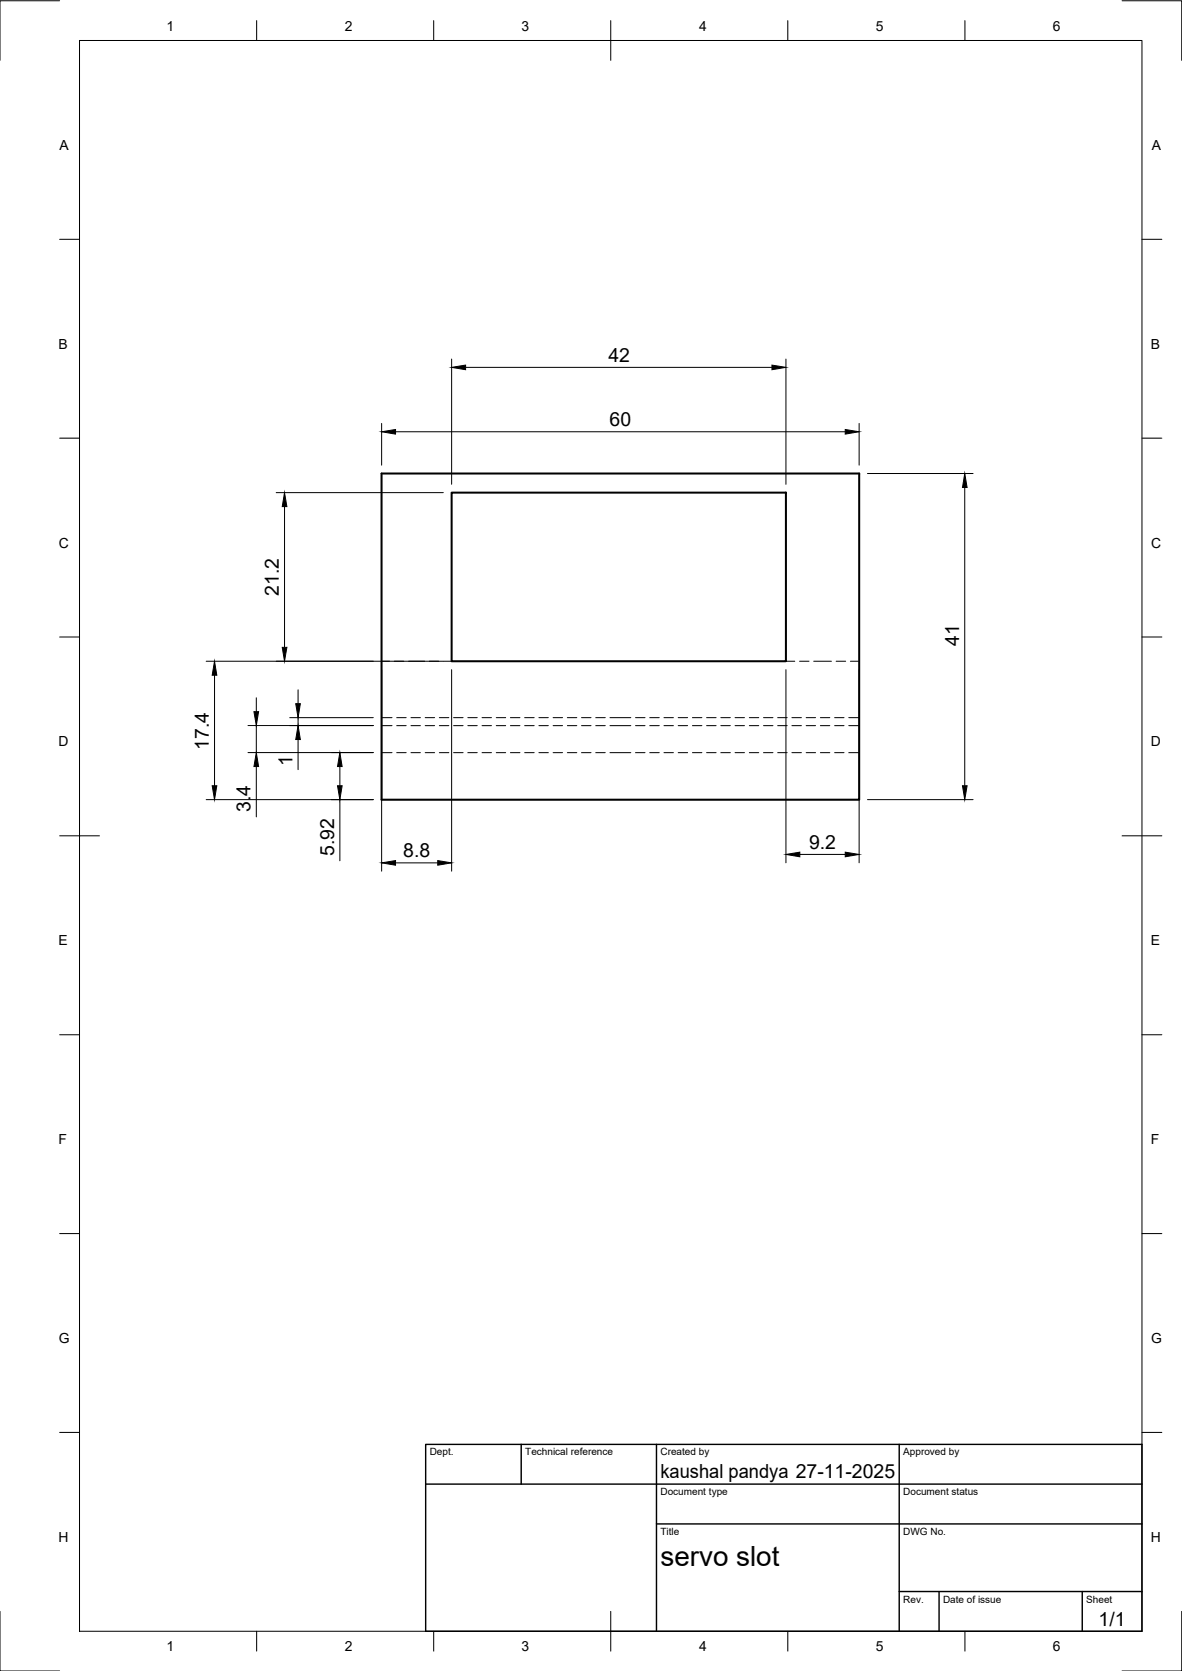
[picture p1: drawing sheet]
<svg xmlns="http://www.w3.org/2000/svg" width="297mm" height="420mm" viewBox="0 0 297 420" stroke-linecap="round" stroke-linejoin="round" font-family="sans-serif">
<!-- layer: Hidden -->
<g fill="none" stroke="#000" stroke-width=".25">
<path d="M95.9 166.3h2M99.1 166.3h2.4M102.7 166.3h4M107.9 166.3h2.4M111.5 166.3h2M197.5 166.3h2.2M200.9 166.3h2.4M204.5 166.3h4.4M210.1 166.3h2.4M213.7 166.3h2.2M95.9 182.5h2.6M95.9 189.3h2.6"/>
<path d="M95.9 180.4h2.6M99.7 182.5h2.4M99.7 189.3h2.4M99.7 180.4h2.4M103.3 182.5h2.3M103.3 189.3h2.3M103.3 180.4h2.3M106.8 182.5h2.4M106.8 189.3h2.4M106.8 180.4h2.4M110.4 182.5h2.4M110.4 189.3h2.4"/>
<path d="M110.4 180.4h2.4M114 182.5h2.4M114 189.3h2.4M114 180.4h2.4M117.6 182.5h2.3M117.6 189.3h2.3M117.6 180.4h2.3M121.1 182.5h2.4M121.1 189.3h2.4M121.1 180.4h2.4M124.7 182.5h2.4M124.7 189.3h2.4"/>
<path d="M124.7 180.4h2.4M128.3 182.5h2.4M128.3 189.3h2.4M128.3 180.4h2.4M131.8 182.5h2.4M131.8 189.3h2.4M131.8 180.4h2.4M135.4 182.5h2.4M135.4 189.3h2.4M135.4 180.4h2.4M139 182.5h2.4M139 189.3h2.4"/>
<path d="M139 180.4h2.4M142.6 182.5h2.3M142.6 189.3h2.3M142.6 180.4h2.3M146.1 182.5h2.4M146.1 189.3h2.4M146.1 180.4h2.4M149.7 182.5h2.4M149.7 189.3h2.4M149.7 180.4h2.4M153.3 182.5h5.2M153.3 189.3h5.2"/>
<path d="M153.3 180.4h5.2M159.7 182.5h2.4M159.7 189.3h2.4M159.7 180.4h2.4M163.3 182.5h2.4M163.3 189.3h2.4M163.3 180.4h2.4M166.9 182.5h2.3M166.9 189.3h2.3M166.9 180.4h2.3M170.4 182.5h2.4M170.4 189.3h2.4"/>
<path d="M170.4 180.4h2.4M174 182.5h2.4M174 189.3h2.4M174 180.4h2.4M177.6 182.5h2.4M177.6 189.3h2.4M177.6 180.4h2.4M181.1 182.5h2.4M181.1 189.3h2.4M181.1 180.4h2.4M184.7 182.5h2.4M184.7 189.3h2.4"/>
<path d="M184.7 180.4h2.4M188.3 182.5h2.4M188.3 189.3h2.4M188.3 180.4h2.4M191.9 182.5h2.3M191.9 189.3h2.3M191.9 180.4h2.3M195.4 182.5h2.4M195.4 189.3h2.4M195.4 180.4h2.4M199 182.5h2.4M199 189.3h2.4"/>
<path d="M199 180.4h2.4M202.6 182.5h2.4M202.6 189.3h2.4M202.6 180.4h2.4M206.2 182.5h2.3M206.2 189.3h2.3M206.2 180.4h2.3M209.7 182.5h2.4M209.7 189.3h2.4M209.7 180.4h2.4M213.3 182.5h2.6M213.3 189.3h2.6"/>
<path d="M213.3 180.4h2.6"/>
</g>
<!-- layer: Visible -->
<path d="M95.9 119.1h120v82h-120zM113.5 123.9h84v42.4h-84z" fill="none" stroke="#000" stroke-width=".51"/>
<!-- layer: BORDER -->
<g fill="none" stroke="#000" stroke-width=".25">
<path d="M15 .2h-15v15M20 10.2h267v400h-267zM64.5 5.2v5M109 5.2v5M153.5 5.2v10M198 5.2v5M242.5 5.2v5M282 .2h15v15M15 60.2h5M287 60.2h5M15 110.2h5M287 110.2h5"/>
<path d="M15 160.2h5M287 160.2h5M15 210.2h10M282 210.2h10M15 260.2h5M287 260.2h5M15 310.2h5M287 310.2h5M15 360.2h5M287 360.2h5M0 405.2v15h15M64.5 410.2v5"/>
<path d="M109 410.2v5M153.5 405.2v10M198 410.2v5M242.5 410.2v5M297 405.2v15h-15"/>
</g>
<!-- layer: TITLEBLOCK -->
<path d="M107 363.2h180v47h-180zM107 373.2h180M131 363.2v10M165 363.2v47M226 363.2v47M165 383.2h122M226 400.2h61M236 400.2v10M272 400.2v10" fill="none" stroke="#000" stroke-width=".36"/>
<!-- layer: FD_Dimensions -->
<g fill="none" stroke="#000" stroke-width=".25">
<path d="M113.5 90.3v31.5M117 92.4h77M197.5 90.3v31.5M95.9 106.5v10.5M99.4 108.6h113M215.9 106.5v10.5M218 119.1h26.5M69.4 123.9h42M71.5 127.4v35.4M242.4 122.6v75M51.8 166.3h59.6M53.9 169.8v27.8"/>
<path d="M64.4 175.5v3.4M74.9 173.4v3.5M95.9 168.4v50.7M113.5 168.4v50.7M197.5 168.4v48.5M215.9 168.4v48.5M62.3 189.2h31.5M62.3 182.4h31.5M64.4 182.4v6.8M64.4 192.7v12.7M72.8 180.4h21M74.9 180.4v2"/>
<path d="M74.9 185.9v7.6M85.4 192.7v4.9M51.8 201.1h42M85.4 201.1v15.3M99.4 217h10.6M201 214.8h11.4M218 201.1h26.5"/>
</g>
<g fill="#000" stroke="#000" stroke-width=".25">
<path d="M113.5 92.4l3.5-.6v1.2zM194 91.8l3.5 .6-3.5 .6zM95.9 108.6l3.5-.6v1.2zM212.4 108l3.5 .6-3.5 .6zM71.5 123.9l.6 3.5h-1.2zM242.4 119.1l.6 3.5h-1.1zM53.9 166.3l.6 3.5h-1.2zM63.8 178.9h1.2l-.6 3.5zM70.9 162.8h1.2l-.6 3.5zM74.3 176.9h1.2l-.6 3.5zM53.3 197.6h1.2l-.6 3.5zM64.4 189.2l.6 3.5h-1.2z"/>
<path d="M74.9 182.4l.6 3.5h-1.2zM85.4 189.2l.6 3.5h-1.2zM84.8 197.6h1.2l-.6 3.5zM241.9 197.6h1.1l-.6 3.5zM95.9 217l3.5-.6v1.2zM110 216.4l3.5 .6-3.5 .6zM197.5 214.8l3.5-.5v1.1zM212.4 214.3l3.5 .5-3.5 .6z"/>
</g>
<text font-size="7" x="166" y="393.7">servo slot</text>
<g font-size="4.9">
<text x="152.9" y="91">42</text>
<text x="153.2" y="107.1">60</text>
<text x="70.1" y="149.8" transform="rotate(-90 70.1 149.8)">21.2</text>
<text x="241" y="162.4" transform="rotate(-90 241 162.4)">41</text>
<text x="52.5" y="188.6" transform="rotate(-90 52.5 188.6)">17.4</text>
<text x="73.5" y="192.7" transform="rotate(-90 73.5 192.7)">1</text>
<text x="62.9" y="204.2" transform="rotate(-90 62.9 204.2)">3.4</text>
<text x="83.9" y="215.2" transform="rotate(-90 83.9 215.2)">5.92</text>
<text x="101.3" y="215.5">8.8</text>
<text x="203.3" y="213.4">9.2</text>
<text x="166" y="371.7">kaushal pandya 27-11-2025</text>
<text x="276.1" y="408.8">1/1</text>
</g>
<g font-size="3.5">
<text x="41.9" y="7.7">1</text>
<text x="86.6" y="7.7">2</text>
<text x="131.1" y="7.7">3</text>
<text x="175.7" y="7.7">4</text>
<text x="220.1" y="7.7">5</text>
<text x="264.6" y="7.7">6</text>
<text x="15" y="37.7">A</text>
<text x="289.5" y="37.7">A</text>
<text x="14.7" y="87.7">B</text>
<text x="289.2" y="87.7">B</text>
<text x="14.8" y="137.7">C</text>
<text x="289.3" y="137.7">C</text>
<text x="14.7" y="187.7">D</text>
<text x="289.2" y="187.7">D</text>
<text x="14.7" y="237.7">E</text>
<text x="289.2" y="237.7">E</text>
<text x="14.7" y="287.7">F</text>
<text x="289.2" y="287.7">F</text>
<text x="14.8" y="337.7">G</text>
<text x="289.3" y="337.7">G</text>
<text x="14.7" y="387.7">H</text>
<text x="289.2" y="387.7">H</text>
<text x="41.9" y="415.2">1</text>
<text x="86.6" y="415.2">2</text>
<text x="131.1" y="415.2">3</text>
<text x="175.7" y="415.2">4</text>
<text x="220.1" y="415.2">5</text>
<text x="264.6" y="415.2">6</text>
</g>
<g font-size="2.5">
<text x="108" y="366">Dept.</text>
<text x="132" y="366">Technical reference</text>
<text x="166" y="366">Created by</text>
<text x="227" y="366">Approved by</text>
<text x="166" y="376">Document type</text>
<text x="227" y="376">Document status</text>
<text x="166" y="386">Title</text>
<text x="227" y="386">DWG No.</text>
<text x="227" y="403">Rev.</text>
<text x="237" y="403">Date of issue</text>
<text x="273" y="403">Sheet</text>
</g>
</svg>
